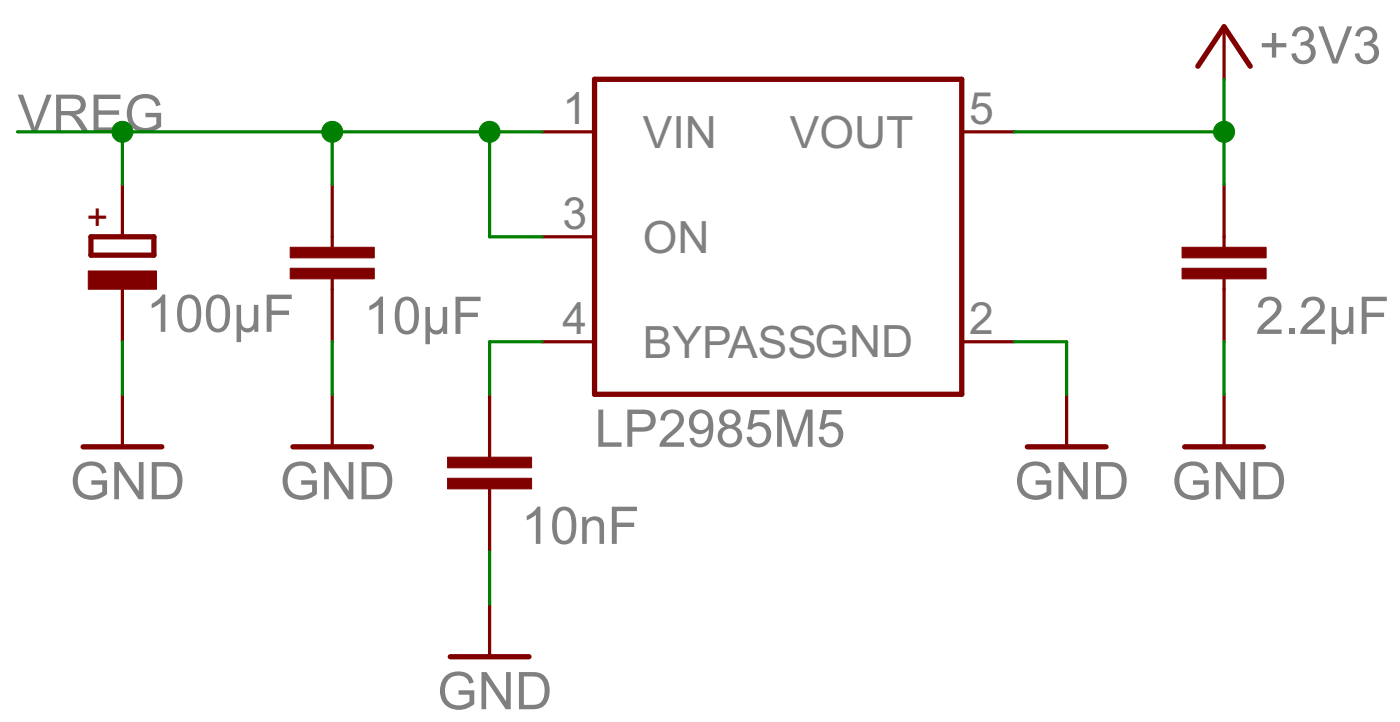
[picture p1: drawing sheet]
<svg xmlns="http://www.w3.org/2000/svg" width="286mm" height="147mm" viewBox="0 0 286 147" stroke-linecap="round" stroke-linejoin="round" font-family="sans-serif">
<g fill="#800000" stroke="#800000" stroke-width=".66">
<path d="M110.6 26.9h10.7z"/>
<path d="M110.6 48.3h10.7z"/>
<path d="M110.6 69.7h10.7z"/>
<path d="M196.3 26.9h10.7z"/>
<path d="M196.3 69.7h10.7z"/>
<path d="M217.7 80.4v10.7z"/>
<path d="M67.8 37.6v10.7z"/>
<path d="M67.8 59v10.7z"/>
<path d="M67.8 48.3v2.1z"/>
<path d="M67.8 56.9v2.1z"/>
<path d="M25 59v10.7z"/>
<path d="M25 37.6v10.7z"/>
<path d="M67.8 80.4v10.7z"/>
<path d="M25 80.4v10.7z"/>
<path d="M99.9 80.4v10.7z"/>
<path d="M99.9 101.8v10.7z"/>
<path d="M99.9 91.1v2.1z"/>
<path d="M99.9 99.6v2.2z"/>
<path d="M99.9 123.2v10.7z"/>
<path d="M249.8 37.6v10.7z"/>
<path d="M249.8 59v10.7z"/>
<path d="M249.8 48.3v2.1z"/>
<path d="M249.8 56.9v2.1z"/>
<path d="M249.8 80.4v10.7z"/>
<path d="M249.8 5.5v10.7z"/>
</g>
<g fill="#800000" stroke="#800000" stroke-width="1.1">
<path d="M121.3 16.2v64.2z"/>
<path d="M121.3 80.4h75z"/>
<path d="M196.3 16.2v64.2z"/>
<path d="M121.3 16.2h75z"/>
<path d="M209.6 91.1h16.1z"/>
<path d="M18.6 52h12.8z"/>
<path d="M31.4 48.3v3.7z"/>
<path d="M18.6 48.3v3.7z"/>
<path d="M18.6 48.3h12.8z"/>
<path d="M59.8 91.1h16z"/>
<path d="M17 91.1h16z"/>
<path d="M91.9 133.9h16z"/>
<path d="M241.7 91.1h16.1z"/>
<path d="M249.8 5.5l5.3 8z"/>
<path d="M249.8 5.5l-5.4 8z"/>
</g>
<g fill="#800000" stroke="#800000" stroke-width=".2">
<path d="M59.2 54.7h17.2v2.2h-17.2z"/>
<path d="M59.2 50.4h17.2v2.2h-17.2z"/>
<path d="M18 55.2h13.9v3.8h-13.9z"/>
<path d="M91.3 97.5h17.2v2.2h-17.2z"/>
<path d="M91.3 93.2h17.2v2.2h-17.2z"/>
<path d="M241.2 54.7h17.2v2.2h-17.2z"/>
<path d="M241.2 50.4h17.2v2.2h-17.2z"/>
</g>
<g fill="#008000" stroke="#008000" stroke-width=".66">
<path d="M207 69.7h10.7z"/>
<path d="M217.7 69.7v10.7z"/>
<path d="M25 69.7v10.7z"/>
<path d="M67.8 69.7v10.7z"/>
<path d="M99.9 112.5v10.7z"/>
<path d="M249.8 69.7v10.7z"/>
<path d="M99.9 69.7v10.7z"/>
<path d="M99.9 69.7h10.7z"/>
<path d="M249.8 16.2v10.7z"/>
<path d="M207 26.9h42.8z"/>
<path d="M249.8 26.9v10.7z"/>
<path d="M99.9 26.9h10.7z"/>
<path d="M99.9 48.3h10.7z"/>
<path d="M99.9 26.9v21.4z"/>
<path d="M67.8 26.9h32.1z"/>
<path d="M67.8 26.9v10.7z"/>
<path d="M3.6 26.9h21.4z"/>
<path d="M25 26.9h42.8z"/>
<path d="M25 26.9v10.7z"/>
</g>
<g fill="#008000" stroke="#008000" stroke-width=".2">
<circle cx="249.8" cy="26.9" r="2.14"/>
<circle cx="99.9" cy="26.9" r="2.14"/>
<circle cx="67.8" cy="26.9" r="2.14"/>
<circle cx="25" cy="26.9" r="2.14"/>
</g>
<g font-size="11.8" fill="#808080">
<text x="256.9" y="13">+3V3</text>
<text x="3.6" y="26.9">VREG</text>
<text x="29.8" y="67.6">100µF</text>
<text x="74.2" y="68.1">10µF</text>
<text x="256.2" y="68.1">2.2µF</text>
<text x="121.3" y="91.1">LP2985M5</text>
<text x="14.3" y="101.8">GND</text>
<text x="57.1" y="101.8">GND</text>
<text x="207" y="101.8">GND</text>
<text x="239.1" y="101.8">GND</text>
<text x="106.3" y="110.9">10nF</text>
<text x="89.2" y="144.6">GND</text>
</g>
<g font-size="10.1" fill="#808080">
<text x="114.8" y="25.4">1</text>
<text x="197.8" y="25.4">5</text>
<text x="131.2" y="30.1">VIN</text>
<text x="161.2" y="30.1">VOUT</text>
<text x="114.8" y="46.8">3</text>
<text x="131.2" y="51.5">ON</text>
<text x="114.8" y="68.2">4</text>
<text x="197.8" y="68.2">2</text>
<text x="131.2" y="72.9">BYPASSGND</text>
</g>
<text font-size="8.4" fill="#800000" x="22.5" y="46.6" transform="rotate(-90 22.5 46.6)">+</text>
</svg>
